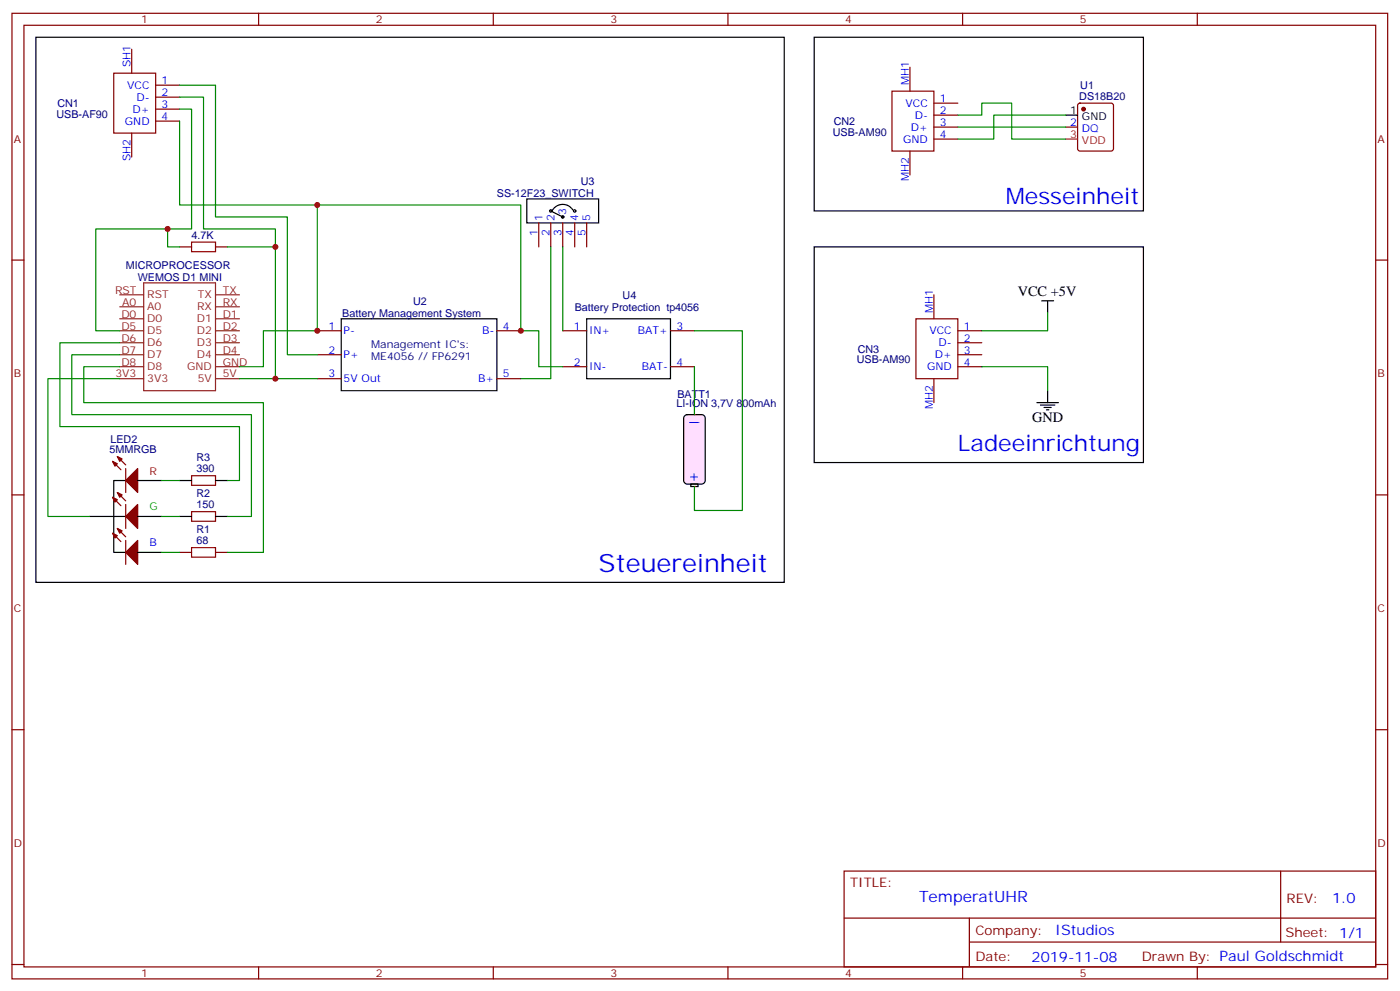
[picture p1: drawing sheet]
<svg xmlns="http://www.w3.org/2000/svg" width="413mm" height="292mm" viewBox="0 0 413 292" stroke-linecap="round" stroke-linejoin="round" font-family="sans-serif">
<path d="M10.6 11h220.5v160.5h-220.5zM239.9 11h97v51.1h-97zM314 33.9h3.5M239.9 72.7h97v63.5h-97zM26.5 152.1h10.5M37 141.5h-3.5v21.2h3.5M40.6 152.1h7M40.6 141.5h7M40.6 162.7h7" fill="none" stroke="#000" stroke-width=".35"/>
<g fill="none" stroke="#870000" stroke-width=".35">
<path d="M3.5 3.9h405.4v284.4h-405.4zM7.1 7.4h398.2v277.3h-398.2zM38.8 14.5v7.1M76.2 3.9v3.5M145.3 3.9v3.5M214.5 3.9v3.5M268.1 19.8v7M283.6 3.9v3.5M352.8 3.9v3.5M33.5 21.6h12.4v17.6h-12.4zM38.8 39.2v7M45.9 25.1h7"/>
<path d="M45.9 28.6h7M45.9 32.1h7M45.9 35.7h7M262.8 26.8h12.4v17.7h-12.4zM275.2 37.4h7M275.2 30.4h7M275.2 33.9h7M314 37.4h3.5M317.7 30.6l.5-.2h9.2l.5 .2 .2 .5v12.7l-.3 .5-.4 .2h-9.2l-.5-.2-.2-.5v-12.7zM268.1 44.5v7M275.2 41h7M3.5 76.6h3.6"/>
<path d="M405.3 76.6h3.6M33.2 135.9l2.4 2.4M34.6 134.4l2.4 2.5M37 138v7M3.5 145.7h3.6M33.2 146.4l2.4 2.5M33.2 157l2.4 2.5M34.6 145l2.4 2.5M34.6 155.6l2.4 2.5M37 148.6v7M37 159.1v7.1M405.3 145.7h3.6"/>
<path d="M3.5 214.9h3.6M405.3 214.9h3.6M248.7 256.5h156.6v28.2h-156.6zM377.3 256.5v20.9M248.7 270.4h156.5M285.6 277.4h119.6M285.6 270.4v14.1M3.5 284h3.6M76.2 284.7v3.6M145.3 284.7v3.6M214.5 284.7v3.6M283.6 284.7v3.6"/>
<path d="M352.8 284.7v3.6M405.3 284h3.6"/>
</g>
<g fill="none" stroke="#8c2424" stroke-width=".35">
<path d="M35.3 97.4h7M35.3 93.9h7M35.3 90.3h7M35.3 86.8h7M42.3 83.3h21.2v31.7h-21.2zM63.5 97.4h7.1M63.5 93.9h7.1M63.5 90.3h7.1M63.5 86.8h7.1M35.3 111.5h7M35.3 108h7M35.3 104.5h7"/>
<path d="M35.3 100.9h7M63.5 111.5h7.1M63.5 108h7.1M63.5 104.5h7.1M63.5 100.9h7.1"/>
</g>
<g fill="#870000" stroke="#870000" stroke-width=".35">
<path d="M37 141.5l3.6-3.5v7z"/>
<path d="M33.2 135.9l1.4 .7-.7 .7z"/>
<path d="M34.6 134.4l1.4 .7-.7 .8z"/>
<path d="M37 152.1l3.6-3.5v7z"/>
<path d="M33.2 146.4l1.4 .7-.7 .7z"/>
<path d="M34.6 145l1.4 .7-.7 .7z"/>
<path d="M37 162.7l3.6-3.6v7.1z"/>
<path d="M33.2 157l1.4 .7-.7 .7z"/>
<path d="M34.6 155.6l1.4 .7-.7 .7z"/>
<circle cx="319.3" cy="32.1" r=".53"/>
</g>
<path d="M314 41h3.5" fill="none" stroke="#f00" stroke-width=".35"/>
<path d="M201.7 122.5l.8-.4h4.2l.7 .2 .3 .5 .1 18.7-.2 .6-.6 .4-4.5 .1-.6-.3-.4-.5-.1-18.6z" fill="#ffdeff" stroke="#000" stroke-width=".35"/>
<path d="M203.6 142.6h2.1v.7h-2.1z" fill="none" stroke="#000" stroke-width=".35"/>
<g fill="#870000">
<circle cx="204.6" cy="143.3" r=".18"/>
<circle cx="204.6" cy="122.1" r=".18"/>
</g>
<g fill="none" stroke="#000" stroke-width=".35">
<path d="M155.2 58.6h21.2v7.1h-21.2zM162.3 62.1l3.5 1.8M168.8 61.8a3.5 3.5 0 0 0-6.1 .3M100.5 93.9h45.9v21.1h-45.9zM172.9 93.9h24.7v17.6h-24.7zM306.9 88.6h3.5M308.7 88.6v3.5M305.5 118.6h6.4M306.6 119.3h4.2M307.6 120h2.1M308.7 115v3.6M308.3 120.7h.7"/>
<path d="M52.9 152.1h3.5M52.9 141.5h3.5M63.5 152.1h3.5M63.5 141.5h3.5"/>
<circle cx="162.3" cy="62.1" r=".35"/>
<circle cx="169.3" cy="62.1" r=".35"/>
</g>
<g fill="none" stroke="#870000" stroke-width=".35">
<path d="M52.9 72.7h3.5M63.5 72.7h3.5M158.7 65.7v7M162.3 65.7v7M165.8 65.7v7M169.3 65.7v7M172.9 65.7v7M93.5 97.4h7M146.4 97.4h7.1M165.8 97.4h7.1M197.6 97.4h7M269.9 93.9h12.3v17.6h-12.3z"/>
<path d="M275.2 86.8v7.1M282.2 97.4h7.1M93.5 111.5h7M93.5 104.5h7M146.4 111.5h7.1M165.8 108h7.1M197.6 108h7M275.2 111.5v7.1M282.2 104.5h7.1M282.2 100.9h7.1M282.2 108h7.1M56.4 150.7h7.1v2.8h-7.1z"/>
<path d="M56.4 140.1h7.1v2.8h-7.1zM52.9 162.7h3.5M63.5 162.7h3.5"/>
</g>
<path d="M56.4 71.3h7.1v2.8h-7.1zM56.4 161.3h7.1v2.8h-7.1z" fill="none" stroke="#a10000" stroke-width=".35"/>
<circle cx="165.8" cy="63.9" r=".35" fill="#000" stroke="#000" stroke-width=".35"/>
<g fill="none" stroke="#008700" stroke-width=".35">
<path d="M52.9 35.7v24.7h100.6v37h5.2v10.6h7.1M52.9 25.1h10.6v38.8h21.2v40.6h8.8M52.9 28.6h7.1v38.8h21.1v44.1h12.4M52.9 32.1h3.5v35.3h-28.2v30h7.1M282.2 33.9h7.1v-3.5h8.8v10.6h15.9M282.2 37.4h31.8M314 33.9h-21.2v7.1h-10.6M49.4 67.4v5.3h3.5M67 72.7h14.1M93.5 60.4v37h-15.9v10.6h-7M162.3 72.7v38.8h-8.8M165.8 72.7v24.7"/>
<path d="M204.6 97.4h14.1v52.9h-14.1v-7M308.7 92.1v5.3h-19.4M35.3 100.9h-17.7v24.7h53v15.9h-3.6M35.3 104.5h-14.1v17.6h52.9v30h-7.1M35.3 108h-10.6v10.6h52.9v44.1h-10.6M35.3 111.5h-21.2v40.6h12.4M70.6 111.5h10.5M204.6 108v14.1M289.3 108h19.4v7M47.6 141.5h5.3M47.6 152.1h5.3M47.6 162.7h5.3"/>
</g>
<g fill="#c00">
<circle cx="93.5" cy="97.4" r=".88"/>
<circle cx="81.1" cy="111.5" r=".88"/>
<circle cx="153.5" cy="97.4" r=".88"/>
<circle cx="93.5" cy="60.4" r=".88"/>
<circle cx="49.4" cy="67.4" r=".88"/>
<circle cx="81.1" cy="72.7" r=".88"/>
</g>
<text font-size="7.4" fill="#00f" x="176.4" y="168.5">Steuereinheit</text>
<g font-size="6.7" fill="#00f">
<text x="296.3" y="60">Messeinheit</text>
<text x="282.2" y="132.7">Ladeeinrichtung</text>
</g>
<g font-size="4.6" fill="#00f">
<text x="203.2" y="123.9">_</text>
<text x="202.6" y="141.5">+</text>
<text x="270.8" y="265.5">TemperatUHR</text>
</g>
<g font-size="4.2">
<text x="299.9" y="87.1">VCC +5V</text>
<text x="304.1" y="124.2">GND</text>
</g>
<g font-size="4.2" fill="#00f">
<text x="392.5" y="265.8">1.0</text>
<text x="310.9" y="275.3">IStudios</text>
<text x="304" y="283.1">2019-11-08</text>
</g>
<g font-size="3.9" fill="#800">
<text x="250.5" y="261.1">TITLE:</text>
<text x="379.1" y="265.8">REV:</text>
<text x="287.4" y="275.3">Company:</text>
<text x="378.7" y="275.9">Sheet: 1/1</text>
<text x="287.4" y="283">Date:</text>
<text x="336.4" y="283.1">Drawn By: Paul Goldschmidt</text>
</g>
<g font-size="3.2" fill="#800">
<text x="41.6" y="6.9">1</text>
<text x="110.8" y="6.9">2</text>
<text x="179.9" y="6.9">3</text>
<text x="249.1" y="6.9">4</text>
<text x="318.2" y="6.9">5</text>
<text x="4.1" y="42">A</text>
<text x="405.9" y="42">A</text>
<text x="4.1" y="111.2">B</text>
<text x="405.9" y="111.2">B</text>
<text x="4.1" y="180.3">C</text>
<text x="405.9" y="180.3">C</text>
<text x="4.1" y="249.4">D</text>
<text x="405.9" y="249.4">D</text>
<text x="41.6" y="287.7">1</text>
<text x="110.8" y="287.7">2</text>
<text x="179.9" y="287.7">3</text>
<text x="249.1" y="287.7">4</text>
<text x="318.2" y="287.7">5</text>
</g>
<g font-size="3.2" fill="#00f">
<text x="38.5" y="19.8" transform="rotate(-90 38.5 19.8)">SH1</text>
<text x="37.5" y="26.1">VCC</text>
<text x="40.2" y="29.7">D-</text>
<text x="47.6" y="24.7">1</text>
<text x="47.6" y="28.3">2</text>
<text x="267.8" y="25.1" transform="rotate(-90 267.8 25.1)">MH1</text>
<text x="39.1" y="33.2">D+</text>
<text x="47.6" y="31.8">3</text>
<text x="47.6" y="35.3">4</text>
<text x="266.8" y="31.4">VCC</text>
<text x="269.5" y="35">D-</text>
<text x="276.9" y="30">1</text>
<text x="276.9" y="33.5">2</text>
<text x="36.8" y="36.7">GND</text>
<text x="268.4" y="38.5">D+</text>
<text x="276.9" y="37.1">3</text>
<text x="276.9" y="40.6">4</text>
<text x="315.3" y="37.1">2</text>
<text x="318.8" y="38.8">DQ</text>
<text x="38.5" y="47.5" transform="rotate(-90 38.5 47.5)">SH2</text>
<text x="266.1" y="42">GND</text>
<text x="267.8" y="53.3" transform="rotate(-90 267.8 53.3)">MH2</text>
<text x="159.8" y="64.9" transform="rotate(-90 159.8 64.9)">1</text>
<text x="163.3" y="64.9" transform="rotate(-90 163.3 64.9)">2</text>
<text x="166.9" y="63.2" transform="rotate(-90 166.9 63.2)">3</text>
<text x="170.4" y="64.9" transform="rotate(-90 170.4 64.9)">4</text>
<text x="173.9" y="64.9" transform="rotate(-90 173.9 64.9)">5</text>
<text x="158.4" y="69.4" transform="rotate(-90 158.4 69.4)">1</text>
<text x="161.9" y="69.4" transform="rotate(-90 161.9 69.4)">2</text>
<text x="165.5" y="69.4" transform="rotate(-90 165.5 69.4)">3</text>
<text x="169" y="69.4" transform="rotate(-90 169 69.4)">4</text>
<text x="172.5" y="69.4" transform="rotate(-90 172.5 69.4)">5</text>
<text x="274.8" y="92.1" transform="rotate(-90 274.8 92.1)">MH1</text>
<text x="96.8" y="97">1</text>
<text x="101.2" y="98.5">P-</text>
<text x="142.1" y="98.5">B-</text>
<text x="148.2" y="97">4</text>
<text x="169.1" y="97">1</text>
<text x="173.6" y="98.5">IN+</text>
<text x="188" y="98.5">BAT+</text>
<text x="199.3" y="97">3</text>
<text x="273.9" y="98.5">VCC</text>
<text x="276.6" y="102">D-</text>
<text x="284" y="97">1</text>
<text x="284" y="100.6">2</text>
<text x="96.8" y="104.1">2</text>
<text x="101.2" y="105.5">P+</text>
<text x="169.1" y="107.6">2</text>
<text x="199.3" y="107.6">4</text>
<text x="275.4" y="105.5">D+</text>
<text x="284" y="104.1">3</text>
<text x="284" y="107.6">4</text>
<text x="96.8" y="111.2">3</text>
<text x="101.2" y="112.6">5V Out</text>
<text x="140.9" y="112.6">B+</text>
<text x="148.2" y="111.2">5</text>
<text x="173.6" y="109">IN-</text>
<text x="189.1" y="109">BAT-</text>
<text x="273.2" y="109">GND</text>
<text x="274.8" y="120.4" transform="rotate(-90 274.8 120.4)">MH2</text>
<text x="44.1" y="160.9">B</text>
</g>
<g font-size="3.2" fill="#000080">
<text x="318" y="29.3">DS18B20</text>
<text x="318.3" y="26.3">U1</text>
<text x="16.6" y="34.7">USB-AF90</text>
<text x="16.9" y="31.6">CN1</text>
<text x="245.4" y="40">USB-AM90</text>
<text x="245.7" y="36.9">CN2</text>
<text x="146.4" y="58">SS-12F23_SWITCH</text>
<text x="171.1" y="54.5">U3</text>
<text x="56.4" y="70.3">4.7K</text>
<text x="37" y="79.2">MICROPROCESSOR</text>
<text x="40.6" y="82.7">WEMOS D1 MINI</text>
<text x="121.7" y="89.7">U2</text>
<text x="183.4" y="88">U4</text>
<text x="100.8" y="93.4">Battery Management System</text>
<text x="169.3" y="91.5">Battery Protection tp4056</text>
<text x="109.4" y="106">ME4056 // FP6291</text>
<text x="109.4" y="102.5">Management IC's:</text>
<text x="252.4" y="107">USB-AM90</text>
<text x="252.7" y="104">CN3</text>
<text x="199.3" y="119.7">LI-ION 3,7V 800mAh</text>
<text x="199.6" y="117.1">BATT1</text>
<text x="32.5" y="130.4">LED2</text>
<text x="32.3" y="133.4">5MMRGB</text>
<text x="57.9" y="135.8">R3</text>
<text x="57.9" y="139">390</text>
<text x="57.9" y="149.6">150</text>
<text x="57.9" y="146.4">R2</text>
<text x="57.9" y="160.2">68</text>
<text x="57.9" y="157">R1</text>
</g>
<g font-size="3.2">
<text x="315.3" y="33.5">1</text>
<text x="318.8" y="35.3">GND</text>
</g>
<g font-size="3.2" fill="#f00">
<text x="315.3" y="40.6">3</text>
<text x="318.8" y="42.4">VDD</text>
<text x="44.1" y="139.7">R</text>
</g>
<g font-size="3.2" fill="#8d2323">
<text x="33.9" y="86.5">RST</text>
<text x="36" y="90">A0</text>
<text x="43.4" y="87.9">RST</text>
<text x="58.3" y="87.9">TX</text>
<text x="65.6" y="90">RX</text>
<text x="65.6" y="86.5">TX</text>
<text x="35.8" y="93.5">D0</text>
<text x="43.4" y="94.9">D0</text>
<text x="43.4" y="91.4">A0</text>
<text x="58" y="94.9">D1</text>
<text x="58.1" y="91.4">RX</text>
<text x="65.6" y="93.5">D1</text>
<text x="35.8" y="100.6">D6</text>
<text x="35.8" y="97">D5</text>
<text x="43.4" y="102">D6</text>
<text x="43.4" y="98.5">D5</text>
<text x="58" y="102">D3</text>
<text x="58" y="98.5">D2</text>
<text x="65.6" y="100.6">D3</text>
<text x="65.6" y="97">D2</text>
<text x="35.8" y="107.6">D8</text>
<text x="35.8" y="104.1">D7</text>
<text x="43.4" y="105.5">D7</text>
<text x="58" y="105.5">D4</text>
<text x="65.6" y="107.6">GND</text>
<text x="65.6" y="104.1">D4</text>
<text x="34" y="111.2">3V3</text>
<text x="43.4" y="112.6">3V3</text>
<text x="43.4" y="109">D8</text>
<text x="55.2" y="109">GND</text>
<text x="58.3" y="112.6">5V</text>
<text x="65.6" y="111.2">5V</text>
</g>
<text font-size="3.2" fill="#0f0" x="44.1" y="150.3">G</text>
</svg>
